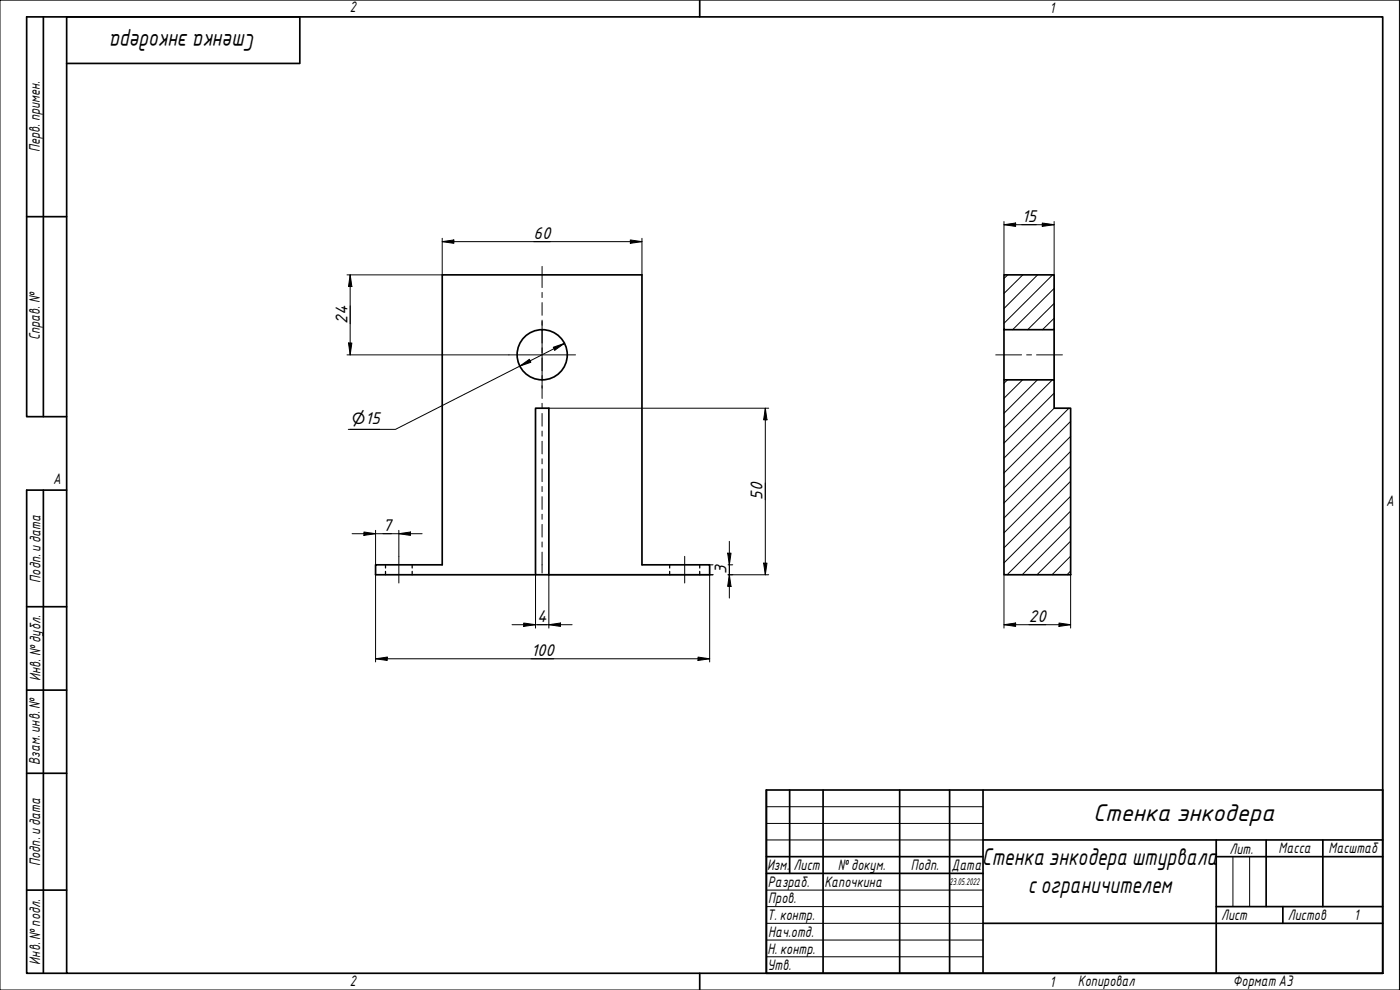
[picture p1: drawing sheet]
<svg xmlns="http://www.w3.org/2000/svg" width="420mm" height="297mm" viewBox="0 0 420 297" stroke-linecap="round" stroke-linejoin="round" font-family="sans-serif">
<g fill="none" stroke="#000" stroke-width=".3">
<path d="M302.5 82.5l-1.2 1.1M307 82.5l-5.7 5.6M311.4 82.5l-10.1 10.1M315.9 82.5l-14.6 14.5M316.4 95.5l-3.5 3.4M316.4 91l-8 7.9M316.4 86.5l-12.5 12.4M302.4 114l-1.1 1M306.9 114l-5.6 5.5M311.3 114l-10 10M315.8 114l-14.5 14.4M316.4 118l-15.1 15"/>
<path d="M316.4 122.5l-15.1 15M320.8 122.5l-19.5 19.4M321.3 139.9l-20 20M321.3 135.4l-20 20M321.3 130.9l-20 20M321.3 126.4l-20 20M321.3 157.8l-14.5 14.7M321.3 153.3l-19 19.2M321.3 148.9l-20 20M321.3 144.4l-20 20M321.3 171.3l-1.1 1.2M321.3 166.9l-5.6 5.6"/>
<path d="M321.3 162.4l-10.1 10.1"/>
</g>
<g fill="none" stroke="#000" stroke-width=".51">
<path d="M301.3 82.5h15.1v16.4h-15.1zM301.3 98.9v15.1M316.4 98.9v15.1M301.3 114h15.1v8.5h4.9v50h-20zM160.7 122.5h4v50h-4zM160.7 172.5h-48v-3h20v-87h60v87h20.3v3h-48.3"/>
<circle cx="162.7" cy="106.4" r="7.5"/>
</g>
<path d="M115.7 169.5v.9M115.7 171.4v1.1M123.7 169.5v.9M123.7 171.4v1.1M201 169.5v.9M201 171.4v1.1M210 169.5v.9M210 171.4v1.1" fill="none" stroke="#000" stroke-width=".38"/>
<path d="M20 5.1h395v286.9h-395zM210 0v5.1M210 292v5" fill="none" stroke="#000" stroke-width=".51"/>
<path d="M0 0h420v297h-420z" fill="none" stroke="#000" stroke-width=".3"/>
<g fill="none" stroke="#000" stroke-width=".51">
<path d="M230 237h185v55h-185zM237 237v25.1M247 237v55M270 237v55M285 237v55M295 237v55M230 257h65M295 252h120M365 257h50M365 252v40M380 252v20M397 252v20"/>
<path d="M230 262.1h65M295 277h120M365 272h50M385 272v5"/>
</g>
<path d="M230 242h65M230 247.1h65M230 252h65M370 257v15M375 257v15M230 267.1h65M230 272h65M230 277h65M230 282.1h65M230 287.1h65" fill="none" stroke="#000" stroke-width=".3"/>
<path d="M13 5.1v119.9M20 19h70v-13.9h-82v119.9h12M8 65h12M13 147.1v144.9M20 147.1h-12v144.9h12M8 182h12M8 207.1h12M8 232h12M8 267.1h12" fill="none" stroke="#000" stroke-width=".51"/>
<g fill="none" stroke="#000" stroke-width=".3">
<path d="M132.7 72.5l3.5-.5v1zM132.7 72.5h60M132.7 71.5v11h-28.6M189.2 72l3.5 .5-3.5 .5zM192.7 71.5v11M301.3 67.4l3.5-.5v1zM301.3 66.5v16M301.3 67.4h15.1M312.8 66.9l3.6 .5-3.6 .5zM316.4 66.5v16M105.1 82.5l.5 3.5h-1zM105.1 82.5v24"/>
<path d="M104.1 106.5h48.6M104.6 102.9h1l-.5 3.6zM156 109.8l2.9-2 .4 .9zM166.1 104.2l3.3-1.2-2.9 2.1zM169.4 103l-50.7 25.8h-14.2M105 128.8h9M164.7 122.5h66M229.7 122.5l.5 3.5h-1zM229.7 122.5v50M109.2 159.6l3.5 .5-3.5 .5zM112.7 159.1v10.4M119.7 159.1v7.8"/>
<path d="M105.7 160.1h21M112.7 172.5v26.1M119.7 160.1l3.5-.5v1zM160.7 172.5v16M205.4 172.5h-40.7v16M205.5 172.5h8.5M213 172.5v26.1M213 169.5h1M218.4 166h1l-.5 3.5zM218.5 172.5h12.2M218.5 169.5h1.4M218.9 172.5l.5 3.4h-1z"/>
<path d="M218.9 162.4v17M229.2 169h1l-.5 3.5zM301.3 172.5v16M321.3 172.5v16M112.7 197.7l3.5-.5v1zM112.7 197.7h100.3M153.7 187.4h18M157.2 186.9l3.5 .5-3.5 .5zM164.7 187.4l3.5-.5v1zM209.5 197.2l3.5 .5-3.5 .5zM301.3 187.4l3.5-.5v1zM301.3 187.4h20"/>
<path d="M317.8 186.9l3.5 .5-3.5 .5z"/>
</g>
<g fill="#000">
<path d="M132.7 72.5l3.5-.5v1z" fill-rule="evenodd"/>
<path d="M189.2 72l3.5 .5-3.5 .5z" fill-rule="evenodd"/>
<path d="M301.3 67.4l3.5-.5v1z" fill-rule="evenodd"/>
<path d="M312.8 66.9l3.6 .5-3.6 .5z" fill-rule="evenodd"/>
<path d="M105.1 82.5l.5 3.5h-1z" fill-rule="evenodd"/>
<path d="M104.6 102.9h1l-.5 3.6z" fill-rule="evenodd"/>
<path d="M156 109.8l2.9-2 .4 .9z" fill-rule="evenodd"/>
<path d="M166.1 104.2l3.3-1.2-2.9 2.1z" fill-rule="evenodd"/>
<path d="M229.7 122.5l.5 3.5h-1z" fill-rule="evenodd"/>
<path d="M119.7 160.1l3.5-.5v1z" fill-rule="evenodd"/>
<path d="M109.2 159.6l3.5 .5-3.5 .5z" fill-rule="evenodd"/>
<path d="M218.4 166h1l-.5 3.5z" fill-rule="evenodd"/>
<path d="M218.9 172.5l.5 3.4h-1z" fill-rule="evenodd"/>
<path d="M229.2 169h1l-.5 3.5z" fill-rule="evenodd"/>
<path d="M112.7 197.7l3.5-.5v1z" fill-rule="evenodd"/>
<path d="M157.2 186.9l3.5 .5-3.5 .5z" fill-rule="evenodd"/>
<path d="M164.7 187.4l3.5-.5v1z" fill-rule="evenodd"/>
<path d="M209.5 197.2l3.5 .5-3.5 .5z" fill-rule="evenodd"/>
<path d="M301.3 187.4l3.5-.5v1z" fill-rule="evenodd"/>
<path d="M317.8 186.9l3.5 .5-3.5 .5z" fill-rule="evenodd"/>
</g>
<g fill="none" stroke="#000" stroke-width=".3">
<path d="M162.7 79.9v6.4M162.7 87.7v1.6M162.7 90.8v3.8M162.7 96.1v1.5M162.7 99.1v3.8M162.7 104.4v1.5M162.7 107.4v3.8M162.7 112.7v1.5M162.7 115.7v3.9M298.8 106.5h7.8M308.1 106.5h1.5M311.1 106.5h7.7"/>
<path d="M162.7 121v1.5M162.7 124.1v3.8M162.7 129.3v1.6M162.7 132.4v3.8M162.7 137.7v1.5M162.7 140.7v3.8M162.7 146v1.5M162.7 149v3.8M162.7 154.3v1.5M162.7 157.3v3.8M119.7 166.9v8M162.7 162.6v1.5"/>
<path d="M162.7 165.7v6.2M205.5 166.9v8"/>
</g>
<path d="M162.7 96.4v20M152.7 106.5h20" fill="none" stroke="#000" stroke-width=".3"/>
<g font-size="7">
<text x="76.7" y="10.3" transform="rotate(180 76.7 10.3)">Стенка энкодера</text>
<text x="328" y="246.2">Стенка энкодера</text>
<text x="294.7" y="259.6">Стенка энкодера штурвала</text>
<text x="308.4" y="268">сограничителем</text>
</g>
<g font-size="4.9">
<text x="160.1" y="71.6">60</text>
<text x="306.6" y="66.6">15</text>
<text x="104.3" y="97.1" transform="rotate(-90 104.3 97.1)">24</text>
<text x="105" y="127.2">⌀15</text>
<text x="228.8" y="150" transform="rotate(-90 228.8 150)">50</text>
<text x="114.9" y="159.2">7</text>
<text x="218" y="172.2" transform="rotate(-90 218 172.2)">3</text>
<text x="161.2" y="186.5">4</text>
<text x="308.8" y="186.5">20</text>
<text x="159.4" y="196.8">100</text>
</g>
<g font-size="4.4">
<text x="105" y="3.7">2</text>
<text x="315" y="3.8">1</text>
<text x="11.9" y="45.6" transform="rotate(-90 11.9 45.6)">Перв. примен.</text>
<text x="12" y="102.2" transform="rotate(-90 12 102.2)">Справ. №</text>
<text x="16" y="145.2">A</text>
<text x="416" y="151.7">A</text>
<text x="12.2" y="174.8" transform="rotate(-90 12.2 174.8)">Подп. идата</text>
<text x="12.2" y="204.3" transform="rotate(-90 12.2 204.3)">Инв. №дубл.</text>
<text x="12" y="229.5" transform="rotate(-90 12 229.5)">Взам. инв. №</text>
<text x="369" y="256.1">Лит.</text>
<text x="383.7" y="256.1">Масса</text>
<text x="398.7" y="256.1">Масштаб</text>
<text x="12.1" y="259.8" transform="rotate(-90 12.1 259.8)">Подп. идата</text>
<text x="230.2" y="261.1">Изм.</text>
<text x="238.2" y="261.1">Лист</text>
<text x="251.5" y="261">№докум.</text>
<text x="273.4" y="261.2">Подп.</text>
<text x="285.6" y="261.2">Дата</text>
<text x="230.4" y="266.1">Разраб.</text>
<text x="247.4" y="266.1">Капочкина</text>
<text x="230.6" y="271.1">Пров.</text>
<text x="230.3" y="276.1">Т. контр.</text>
<text x="230.5" y="281.1">Нач.отд.</text>
<text x="366.5" y="276.1">Лист</text>
<text x="386.5" y="276.1">Листов</text>
<text x="406.4" y="276">1</text>
<text x="230.4" y="286.1">Н. контр.</text>
<text x="12.1" y="289.4" transform="rotate(-90 12.1 289.4)">Инв. №подл.</text>
<text x="230.3" y="291.1">Утв.</text>
<text x="105" y="295.9">2</text>
<text x="315" y="296.1">1</text>
<text x="323.5" y="295.8">Копировал</text>
<text x="370" y="295.8">Формат А3</text>
</g>
<text font-size="2.8" x="285" y="265.5">23.05.2022</text>
</svg>
